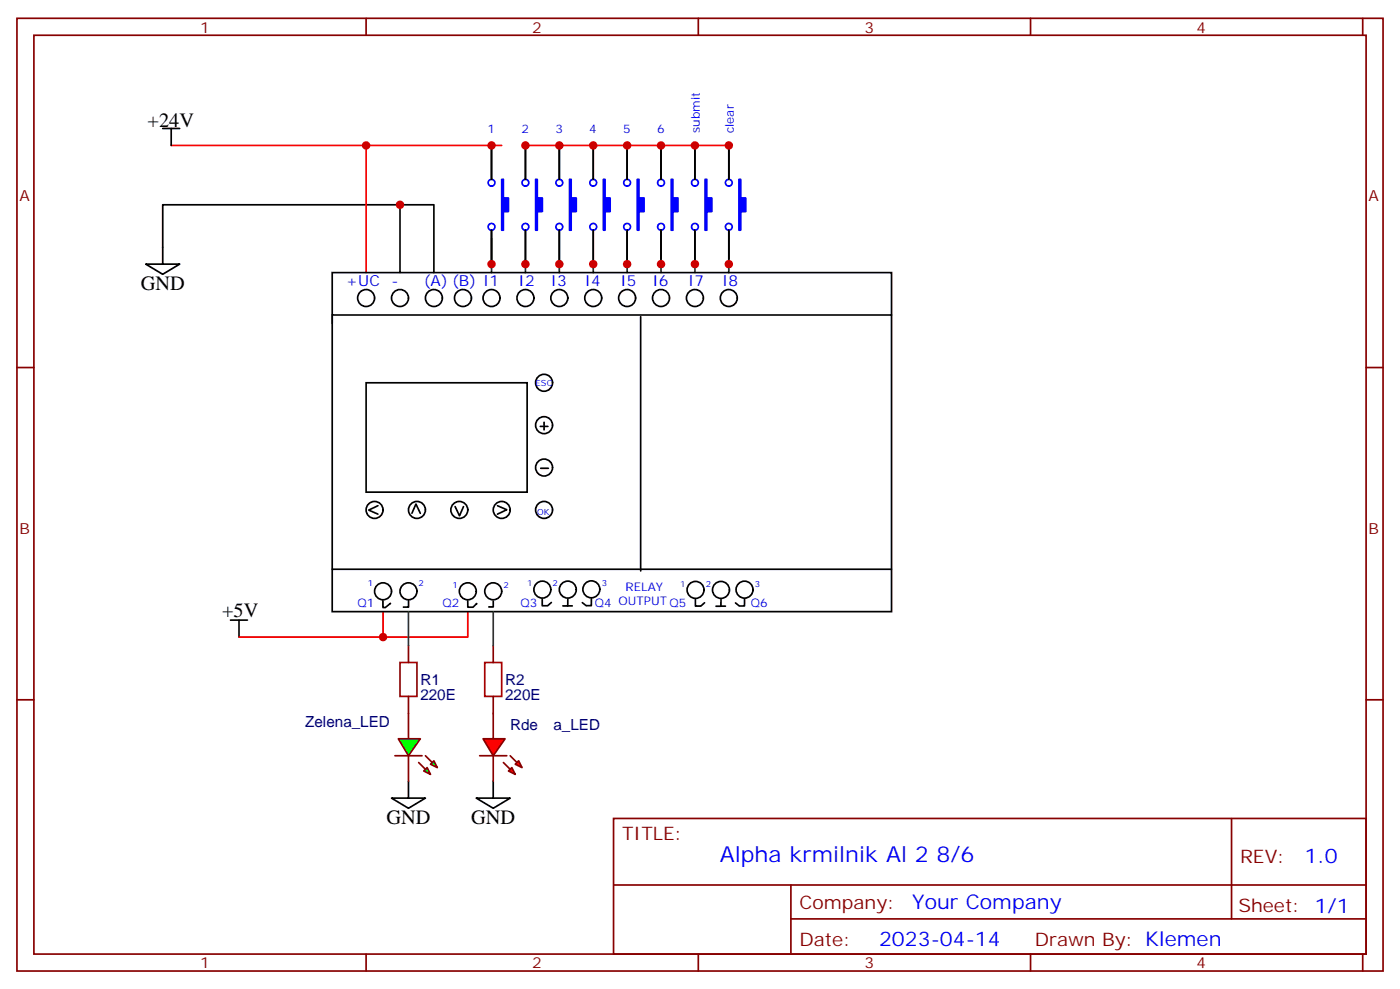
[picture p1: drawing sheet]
<svg xmlns="http://www.w3.org/2000/svg" width="291mm" height="206mm" viewBox="0 0 291 206" stroke-linecap="round" stroke-linejoin="round" font-family="sans-serif">
<g fill="none" stroke="#870000" stroke-width=".35">
<path d="M3.5 3.8h284.4v198.3h-284.4zM7.1 7.3h277.2v191.2h-277.2zM76.2 3.8v3.5M145.3 3.8v3.5M214.5 3.8v3.5M283.6 3.8v3.5M3.5 76.5h3.6M284.3 76.5h3.6M3.5 145.6h3.6M85 148.4v5.3M85 157.3v5.3M284.3 145.6h3.6"/>
<path d="M127.7 170.3h156.6v28.2h-156.6zM256.3 170.3v20.9M76.2 198.5v3.6M127.7 184.2h156.5M145.3 198.5v3.6M164.6 191.2h119.6M164.6 184.2v14.1M214.5 198.5v3.6M283.6 198.5v3.6"/>
</g>
<g fill="none" stroke="#000" stroke-width=".35">
<path d="M112.5 88.7h1.5M112.6 97.5h1.5M113.2 87.9v1.6M78.7 105.2l-2 1 2 .8M85.7 106.8l.9-1.9 .9 1.9M94.7 105.4l.9 1.9 .9-1.9M103.6 105.2l1.9 .9-2 .9M48 129h3.5M49.7 129v3.6M118.2 126.1h.9M121.2 125.4l.8 .6M123.1 124.6v1.4h-1"/>
<path d="M144.7 124.7v1.4h1.2l.7-.7M150 126.1h1M150.1 124.7v1.5h-1.1M153.1 125.5l.8 .6M155 124.7v1.4h-1.1M81.5 166.1h7l-3.5 2.1zM85 162.6v3.5M99.1 166.1h7.1l-3.5 2.1zM102.7 162.6v3.5"/>
<circle cx="96.4" cy="62" r="1.76"/>
<circle cx="113.2" cy="79.7" r="1.76"/>
<circle cx="113.2" cy="88.5" r="1.76"/>
<circle cx="113.2" cy="97.3" r="1.76"/>
<circle cx="78" cy="106.1" r="1.76"/>
<circle cx="86.8" cy="106.1" r="1.76"/>
<circle cx="95.6" cy="106.1" r="1.76"/>
<circle cx="104.4" cy="106.1" r="1.76"/>
<circle cx="113.2" cy="106.1" r="1.76"/>
<circle cx="123.1" cy="122.6" r="1.76"/>
<circle cx="144.8" cy="122.8" r="1.76"/>
<circle cx="150.1" cy="122.8" r="1.76"/>
<circle cx="155" cy="122.7" r="1.76"/>
</g>
<g fill="#0f0" stroke="#870000" stroke-width=".35">
<path d="M88.2 160.4l.7-.7 .7 1.4z"/>
<path d="M89.6 159l.7-.7 .7 1.4z"/>
</g>
<g fill="#870000" stroke="#870000" stroke-width=".35">
<path d="M87.1 158.7l1.4 1.4z"/>
<path d="M88.5 157.3l1.5 1.4z"/>
</g>
<path d="M82.2 157.3h5.6z" fill="#f00" stroke="#870000" stroke-width=".35"/>
<path d="M82.9 153.7h4.6l-2.5 3.6z" fill="#0f0" stroke="#870000" stroke-width=".35"/>
<g fill="#f00" stroke="#870000" stroke-width=".35">
<path d="M100.5 153.7h4.6l-2.4 3.6z"/>
<path d="M99.8 157.3h5.7z"/>
</g>
<g fill="#870000" stroke="#870000" stroke-width=".35">
<path d="M106.2 157.3l1.4 1.4z"/>
<path d="M104.8 158.7l1.4 1.4z"/>
</g>
<g fill="#f00" stroke="#870000" stroke-width=".35">
<path d="M107.2 159l.7-.7 .8 1.4z"/>
<path d="M105.8 160.4l.7-.7 .7 1.4z"/>
</g>
<path d="M85 134.3v3.6M102.7 134.3v3.6M85 144.9v3.5M102.7 144.9v8.8M102.7 157.3v5.3" fill="none" stroke="#870000" stroke-width=".35"/>
<path d="M102.3 49.7v7M109.4 55v1.7M116.4 55v1.7M123.5 55v1.7M130.5 55v1.7M137.6 55v1.7M144.6 55v1.7M151.7 55v1.7M85 127.3v7M102.7 127.3v7" fill="none" stroke="#008700" stroke-width=".35"/>
<path d="M35.6 30.3h68.8M76.2 30.3v26.4M109.4 30.3h42.3M79.7 127.3v5.3M97.4 127.3v5.3h-47.7" fill="none" stroke="#f00" stroke-width=".35"/>
<g fill="none" stroke="#000" stroke-width=".35">
<path d="M33.9 26.7h3.5M35.6 26.7v3.6M102.3 30.3v7M109.4 30.3v7M116.4 30.3v7M123.5 30.3v7M130.5 30.3v7M137.6 30.3v7M144.6 30.3v7M151.7 30.3v7M30.3 55h7.1l-3.5 2.1zM33.9 55v-12.4h56.4v14.1"/>
<path d="M69.1 56.7h116.5v70.6h-116.5zM83.3 42.6v14.1M102.3 47.9v7.1M109.4 47.9v7.1M116.4 47.9v7.1M123.5 47.9v7.1M130.5 47.9v7.1M137.6 47.9v7.1M144.6 47.9v7.1M151.7 47.9v7.1M76.2 79.7h33.5v22.7h-33.5zM133.3 65.9v52.9"/>
<path d="M185.6 65.5h-116.5v1.8M69.1 118.5h116.5M79.7 125v1.4h.5l1-.8M85 125v1.3h-1M97.4 125v1.4h1.1l.7-.8v.1M102.7 125.1v1.2h-1M112.9 124.7v1.4h1.1l.8-.7M118.2 124.6v1.5h-1.1"/>
<circle cx="76.2" cy="62" r="1.76"/>
<circle cx="83.3" cy="62" r="1.76"/>
<circle cx="90.3" cy="62" r="1.76"/>
<circle cx="102.3" cy="62" r="1.76"/>
<circle cx="109.4" cy="62" r="1.76"/>
<circle cx="116.4" cy="62" r="1.76"/>
<circle cx="123.5" cy="62" r="1.76"/>
<circle cx="130.5" cy="62" r="1.76"/>
<circle cx="137.6" cy="62" r="1.76"/>
<circle cx="144.6" cy="62" r="1.76"/>
<circle cx="151.7" cy="62" r="1.76"/>
<circle cx="79.7" cy="123" r="1.76"/>
<circle cx="85" cy="123" r="1.76"/>
<circle cx="97.4" cy="123" r="1.76"/>
<circle cx="102.7" cy="123" r="1.76"/>
<circle cx="112.9" cy="122.7" r="1.76"/>
<circle cx="118.2" cy="122.7" r="1.76"/>
</g>
<g fill="#00f" stroke="#00f" stroke-width=".35">
<path d="M153.8 37.3h.4v3.9h1v2.8h-1v3.9h-.4z"/>
<path d="M146.8 37.3h.3v3.9h1.1v2.8h-1.1v3.9h-.3z"/>
<path d="M139.7 37.3h.4v3.9h1v2.8h-1v3.9h-.4z"/>
<path d="M132.6 37.3h.4v3.9h1.1v2.8h-1.1v3.9h-.4z"/>
<path d="M125.6 37.3h.3v3.9h1.1v2.8h-1.1v3.9h-.3z"/>
<path d="M118.5 37.3h.4v3.9h1v2.8h-1v3.9h-.4z"/>
<path d="M104.4 37.3h.4v3.9h1v2.8h-1v3.9h-.4z"/>
<path d="M111.5 37.3h.3v3.9h1.1v2.8h-1.1v3.9h-.3z"/>
</g>
<g fill="none" stroke="#00f" stroke-width=".35">
<circle cx="102.3" cy="38" r=".71"/>
<circle cx="109.4" cy="38" r=".71"/>
<circle cx="116.4" cy="38" r=".71"/>
<circle cx="123.5" cy="38" r=".71"/>
<circle cx="130.5" cy="38" r=".71"/>
<circle cx="137.6" cy="38" r=".71"/>
<circle cx="144.6" cy="38" r=".71"/>
<circle cx="151.7" cy="38" r=".71"/>
<circle cx="102.3" cy="47.2" r=".71"/>
<circle cx="109.4" cy="47.2" r=".71"/>
<circle cx="116.4" cy="47.2" r=".71"/>
<circle cx="123.5" cy="47.2" r=".71"/>
<circle cx="130.5" cy="47.2" r=".71"/>
<circle cx="137.6" cy="47.2" r=".71"/>
<circle cx="144.6" cy="47.2" r=".71"/>
<circle cx="151.7" cy="47.2" r=".71"/>
</g>
<path d="M83.3 137.9h3.5v7h-3.5zM100.9 137.9h3.5v7h-3.5z" fill="none" stroke="#a10000" stroke-width=".35"/>
<g fill="#c00">
<circle cx="76.2" cy="30.3" r=".88"/>
<circle cx="79.7" cy="132.6" r=".88"/>
<circle cx="151.7" cy="55" r=".88"/>
<circle cx="144.6" cy="55" r=".88"/>
<circle cx="137.6" cy="55" r=".88"/>
<circle cx="130.5" cy="55" r=".88"/>
<circle cx="123.5" cy="55" r=".88"/>
<circle cx="116.4" cy="55" r=".88"/>
<circle cx="144.6" cy="30.3" r=".88"/>
<circle cx="137.6" cy="30.3" r=".88"/>
<circle cx="130.5" cy="30.3" r=".88"/>
<circle cx="123.5" cy="30.3" r=".88"/>
<circle cx="116.4" cy="30.3" r=".88"/>
<circle cx="151.7" cy="30.3" r=".88"/>
<circle cx="83.3" cy="42.6" r=".88"/>
<circle cx="109.4" cy="55" r=".88"/>
<circle cx="109.4" cy="30.3" r=".88"/>
<circle cx="102.3" cy="30.3" r=".88"/>
<circle cx="102.3" cy="55" r=".88"/>
</g>
<text font-size="4.6" fill="#00f" x="149.8" y="179.3">Alpha krmilnik Al 2 8/6</text>
<g font-size="4.2">
<text x="30.7" y="26.4">+24V</text>
<text x="29.3" y="60.3">GND</text>
<text x="46.2" y="128.3">+5V</text>
<text x="80.4" y="171.4">GND</text>
<text x="98.1" y="171.4">GND</text>
</g>
<g font-size="4.2" fill="#00f">
<text x="271.5" y="179.6">1.0</text>
<text x="189.9" y="189.1">Your Company</text>
<text x="183" y="196.9">2023-04-14</text>
</g>
<g font-size="3.9" fill="#800">
<text x="129.5" y="174.9">TITLE:</text>
<text x="258.1" y="179.6">REV:</text>
<text x="166.4" y="189.1">Company:</text>
<text x="257.7" y="189.7">Sheet: 1/1</text>
<text x="166.4" y="196.8">Date:</text>
<text x="215.4" y="196.9">Drawn By: Klemen</text>
</g>
<g font-size="3.2" fill="#800">
<text x="41.6" y="6.8">1</text>
<text x="110.8" y="6.8">2</text>
<text x="179.9" y="6.8">3</text>
<text x="249.1" y="6.8">4</text>
<text x="4.1" y="41.9">A</text>
<text x="284.9" y="41.9">A</text>
<text x="4.1" y="111.1">B</text>
<text x="284.9" y="111.1">B</text>
<text x="41.6" y="201.5">1</text>
<text x="110.8" y="201.5">2</text>
<text x="179.9" y="201.5">3</text>
<text x="249.1" y="201.5">4</text>
</g>
<g font-size="3.2" fill="#00f">
<text x="72" y="59.5">+UC</text>
<text x="81.5" y="59.5">-</text>
<text x="88.2" y="59.5">(A) (B) I1</text>
<text x="107.9" y="59.5">I2</text>
<text x="114.7" y="59.5">I3</text>
<text x="121.7" y="59.5">I4</text>
<text x="129.1" y="59.5">I5</text>
<text x="135.8" y="59.5">I6</text>
<text x="143.2" y="59.5">I7</text>
<text x="150.3" y="59.5">I8</text>
</g>
<g font-size="3.2" fill="#000080">
<text x="87.5" y="142.6">R1</text>
<text x="105.1" y="142.6">R2</text>
<text x="87.5" y="145.7">220E</text>
<text x="105.1" y="145.7">220E</text>
<text x="63.5" y="151.4">Zelena_LED</text>
<text x="106.2" y="152">Rde</text>
<text x="115.2" y="152">a_LED</text>
</g>
<g font-size="2.5" fill="#00f">
<text x="101.5" y="27.8">1</text>
<text x="108.5" y="27.8">2</text>
<text x="115.6" y="27.8">3</text>
<text x="122.7" y="27.8">4</text>
<text x="129.7" y="27.8">5</text>
<text x="136.8" y="27.8">6</text>
<text x="145.7" y="27.7" transform="rotate(-90 145.7 27.7)">submit</text>
<text x="152.7" y="27.7" transform="rotate(-90 152.7 27.7)">clear</text>
<text x="130.2" y="123">RELAY</text>
<text x="74.4" y="126.2">Q1</text>
<text x="92.1" y="126.2">Q2</text>
<text x="108.3" y="126.2">Q3</text>
<text x="123.8" y="126.2">Q4 OUTPUT Q5</text>
<text x="156.3" y="126.2">Q6</text>
</g>
<g font-size="1.8" fill="#00f">
<text x="111.5" y="80.4">ESC</text>
<text x="111.8" y="107.2">OK</text>
<text x="76.6" y="122">1</text>
<text x="87.1" y="122">2</text>
<text x="94.2" y="122.3">1</text>
<text x="104.8" y="122.3">2</text>
<text x="109.7" y="122">1</text>
<text x="115" y="122">2</text>
<text x="125.2" y="122">3</text>
<text x="141.6" y="122.1">1</text>
<text x="146.9" y="122.1">2</text>
<text x="157.1" y="122.1">3</text>
</g>
</svg>
